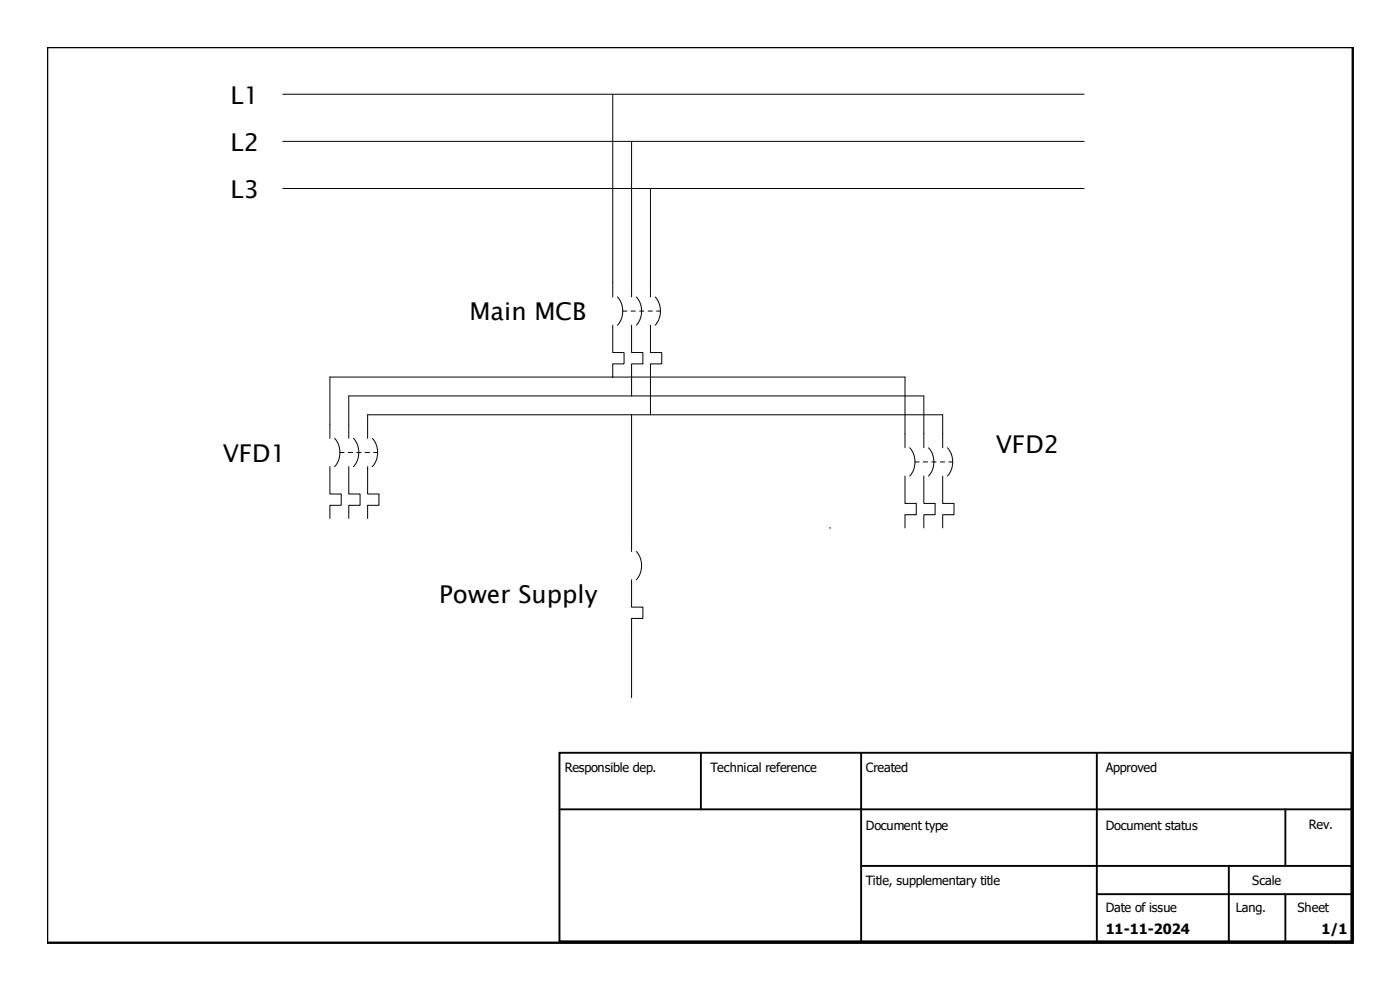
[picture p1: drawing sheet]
<svg xmlns="http://www.w3.org/2000/svg" width="297mm" height="210mm" viewBox="0 0 297 210" stroke-linecap="round" stroke-linejoin="round" font-family="sans-serif">
<g fill="none" stroke="#000" stroke-width=".21">
<path d="M60 20h170M130 20v43M60 30h170M60 40h170M134 30v33M138 40v23M130 69v5.8h2.4v2.4h-2.4v2.8M131 63a4.6 4.6 0 0 1 0 6M134 69v5.8h2.4v2.4h-2.4v6.8M135 63a4.6 4.6 0 0 1 0 6M138 69v5.8h2.4v2.4h-2.4v10.8M139 63a4.6 4.6 0 0 1 0 6"/>
<path d="M70 99v5.8h2.4v2.4h-2.4v2.8M70 93v-13h122v15M71 93a4.6 4.6 0 0 1 0 6M74 99v5.8h2.4v2.4h-2.4v2.8M74 93v-9h122v11M75 93a4.6 4.6 0 0 1 0 6M78 99v5.8h2.4v2.4h-2.4v2.8M78 93v-5h122v7M79 93a4.6 4.6 0 0 1 0 6M134 88v29M193 95a4.6 4.6 0 0 1 0 6M197 95a4.6 4.6 0 0 1 0 6"/>
<path d="M201 95a4.6 4.6 0 0 1 0 6M135 117a4.6 4.6 0 0 1 0 6M192 101v5.8h2.4v2.4h-2.4v2.8M196 101v5.8h2.4v2.4h-2.4v2.8M200 101v5.8h2.4v2.4h-2.4v2.8M134 123v5.8h2.4v2.4h-2.4v2.8"/>
</g>
<path d="M132.1 66h8M72.1 96h8M194.1 98h8" fill="none" stroke="#000" stroke-width=".21" stroke-dasharray=".9 .9"/>
<path d="M134 134v14" fill="none" stroke="#000" stroke-width=".21"/>
<path d="M10 10h277v190h-277z" fill="none" stroke="#000" stroke-width=".5"/>
<path d="M118.7 159.7h168v40h-168zM148.7 159.7v12M182.7 159.7v40M232.7 159.7v40M118.7 171.7h168M272.7 171.7v12M182.7 183.7h104M232.7 189.7h54M260.7 183.7v16M272.7 189.7v10" fill="none" stroke="#000" stroke-width=".4"/>
<g font-size="5.2">
<text x="48.9" y="22">L1</text>
<text x="48.9" y="32">L2</text>
<text x="48.9" y="42">L3</text>
<text x="99.6" y="68">Main MCB</text>
<text x="47.3" y="98">VFD1</text>
<text x="211.3" y="96">VFD2</text>
<text x="93.2" y="128">Power Supply</text>
</g>
<g font-size="3">
<text x="234.6" y="198.2">11-11-2024</text>
<text x="280.4" y="198.2">1/1</text>
</g>
<g font-size="2.7">
<text x="119.8" y="163.8">Responsible dep.</text>
<text x="150.7" y="163.8">Technical reference</text>
<text x="183.7" y="163.8">Created</text>
<text x="234.6" y="163.8">Approved</text>
<text x="183.7" y="176">Document type</text>
<text x="234.6" y="176">Document status</text>
<text x="277.7" y="175.8">Rev.</text>
<text x="183.7" y="187.8">Title, supplementary title</text>
<text x="265.7" y="187.8">Scale</text>
<text x="234.6" y="193.4">Date of issue</text>
<text x="262.2" y="193.4">Lang.</text>
<text x="275.3" y="193.4">Sheet</text>
</g>
</svg>
